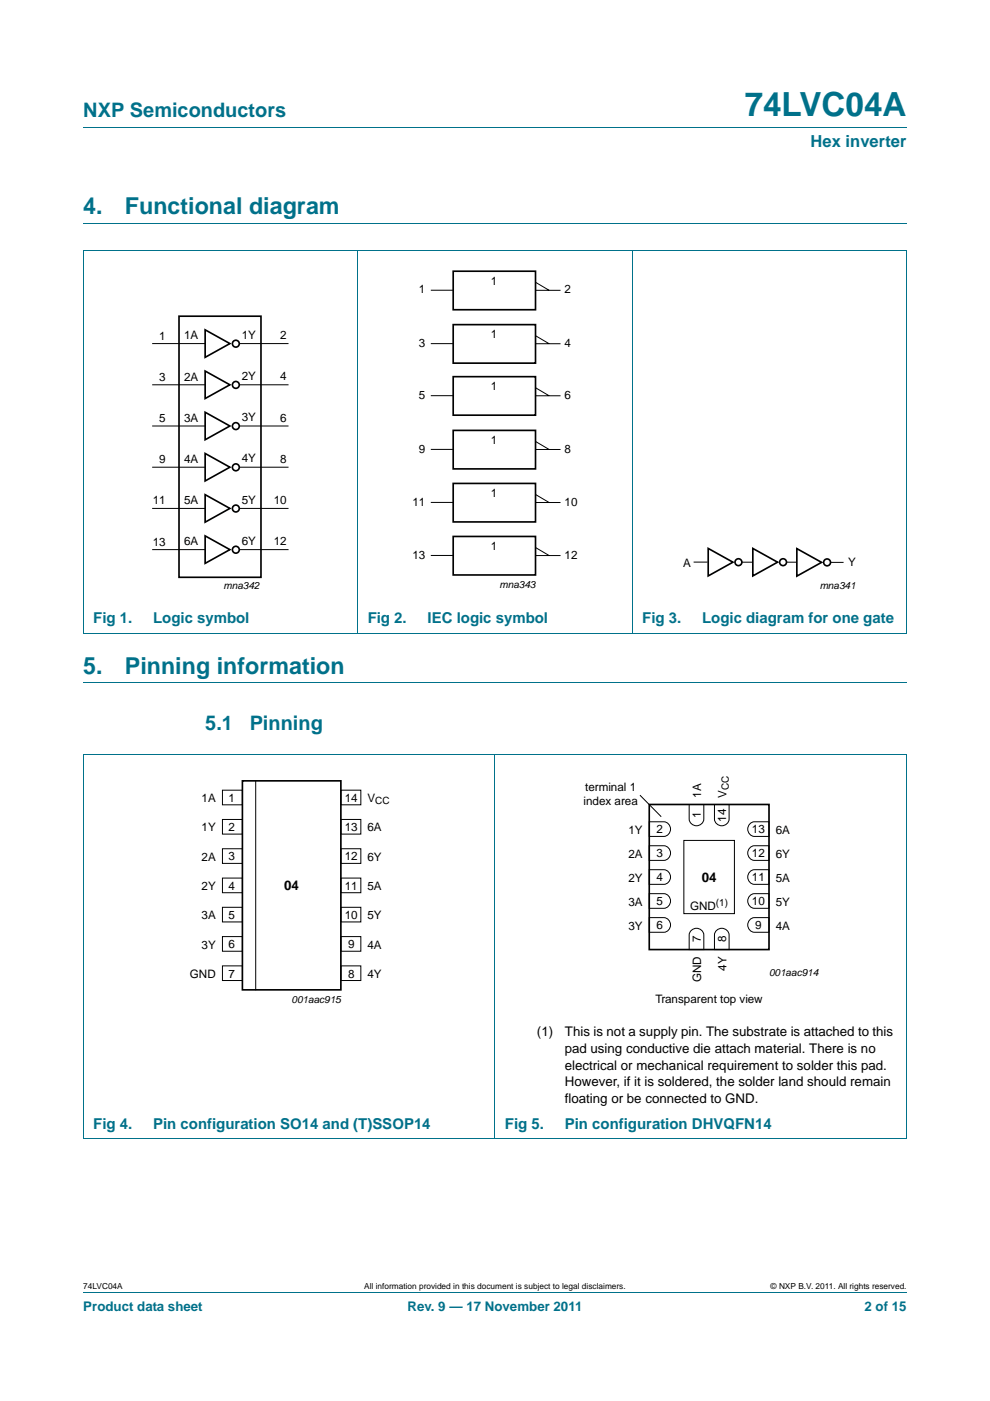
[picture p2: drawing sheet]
<svg xmlns="http://www.w3.org/2000/svg" width="210mm" height="297mm" viewBox="0 0 210 297" stroke-linecap="round" stroke-linejoin="round" font-family="sans-serif">
<g fill="none" stroke="#00718a" stroke-width=".21">
<path d="M17.7 27h174.6M17.6 53.1h174.7M17.7 47.4h174.6M17.7 53.1v81.1M75.9 53v81.3M134.1 53v81.3M192.3 53.1v81.1M17.6 134.2h174.7M17.6 160h174.7M17.7 144.8h174.6M105 159.9v81.6M17.7 160v81.4"/>
<path d="M192.3 160v81.4M17.6 241.5h174.7M17.7 273.9h174.6"/>
</g>
<g fill="none" stroke="#000" stroke-width=".35">
<path d="M96.1 57.5h17.5v8.2h-17.5zM38 67h17.4v55.4h-17.4zM43.5 69.9l5.3 2.9-5.3 3zM43.5 78.7l5.3 2.9-5.3 2.9zM96.1 68.8h17.5v8.2h-17.5zM96.1 79.9h17.5v8.1h-17.5zM43.5 87.4l5.3 2.9-5.3 2.9zM43.5 96.1l5.3 3-5.3 2.9zM96.1 91.3h17.5v8.1h-17.5zM43.5 104.9l5.3 2.9-5.3 2.9zM43.5 113.6l5.3 2.9-5.3 2.9zM96.1 102.5h17.5v8.2h-17.5z"/>
<path d="M96.1 113.7h17.5v8.2h-17.5zM150.2 116.3l5.3 2.9-5.3 2.9zM159.7 116.3l5.2 2.9-5.2 2.9zM169 116.3l5.3 2.9-5.3 3zM51.4 165.6h20.9v44.3h-20.9zM137.7 170.6h25.4v30.7h-25.4z"/>
<circle cx="50" cy="72.9" r=".73"/>
<circle cx="50" cy="99.1" r=".73"/>
<circle cx="50" cy="81.6" r=".73"/>
<circle cx="50" cy="90.3" r=".73"/>
<circle cx="50" cy="116.6" r=".73"/>
<circle cx="50" cy="107.8" r=".73"/>
<circle cx="156.6" cy="119.2" r=".73"/>
<circle cx="166.1" cy="119.2" r=".73"/>
<circle cx="175.4" cy="119.2" r=".73"/>
</g>
<g fill="none" stroke="#000" stroke-width=".21">
<path d="M32.3 72.8h11.2M50.8 72.8h10.4M91.4 72.9h4.7M91.4 61.5h4.7M116.5 61.5l-2.9-1.7v1.8h5.3M116.5 72.9l-2.9-1.7v1.7h5.3M32.3 81.6h11.2M32.3 90.3h11.2M32.3 99.1h11.2M50.8 81.6h10.4M50.8 90.3h10.4M50.8 99.1h10.4"/>
<path d="M91.4 83.9h4.7M91.4 95.3h4.7M116.5 83.9l-2.9-1.7v1.7h5.3M116.5 95.3l-2.9-1.7v1.7h5.3M32.3 107.8h11.2M32.3 116.5h11.2M50.8 107.8h10.4M50.8 116.5h10.4M91.4 106.5h4.7M91.4 117.8h4.7M116.5 106.5l-2.9-1.7v1.7h5.3M116.5 117.8l-2.9-1.7v1.7h5.3"/>
<path d="M147.1 119.2h3M157.4 119.2h2.1M166.8 119.2h2.2M176.2 119.2h2.7M47.2 167.5h4.2v3.1h-4.2zM47.2 173.7h4.2v3.1h-4.2zM47.2 180h4.2v3.1h-4.2zM54.2 165.6v44.4M72.3 180h4.2v3.1h-4.2zM72.3 167.5h4.2v3.1h-4.2zM72.3 173.7h4.2v3.1h-4.2zM135.7 168.6l4.5 4.6"/>
<path d="M137.7 179.3h3.1a1.56 1.56 0 0 1 1.4 1.6 1.56 1.56 0 0 1-1.4 1.5h-3.1zM137.7 174.2h3.1a1.56 1.56 0 0 1 1.4 1.6 1.56 1.56 0 0 1-1.4 1.5h-3.1zM145 178.2h10.8v15.5h-10.8zM146.2 170.6h3.1v3.1a1.56 1.56 0 0 1-1.6 1.4 1.56 1.56 0 0 1-1.5-1.4zM151.5 170.6h3.1v3.1a1.56 1.56 0 0 1-1.5 1.4 1.56 1.56 0 0 1-1.6-1.4zM159.2 179.6l.8-.3h3.1v3.1h-3.1a1.57 1.57 0 0 1-1.3-1.1 1.57 1.57 0 0 1 .5-1.7zM159.2 174.6l.8-.4h3.1v3.1h-3.1a1.57 1.57 0 0 1-1.3-1.1 1.57 1.57 0 0 1 .5-1.6zM47.2 186.2h4.2v3.1h-4.2zM47.2 192.4h4.2v3.1h-4.2zM47.2 198.6h4.2v3.1h-4.2zM72.3 192.4h4.2v3.1h-4.2zM72.3 198.6h4.2v3.1h-4.2z"/>
<path d="M72.3 186.2h4.2v3.1h-4.2zM137.7 194.6h3.1a1.56 1.56 0 0 1 1.4 1.5 1.56 1.56 0 0 1-1.4 1.6h-3.1zM137.7 189.5h3.1a1.56 1.56 0 0 1 1.4 1.5 1.56 1.56 0 0 1-1.4 1.6h-3.1zM137.7 184.4h3.1a1.56 1.56 0 0 1 1.4 1.5 1.56 1.56 0 0 1-1.4 1.6h-3.1zM146.5 197.4a1.57 1.57 0 0 1 1.7-.5 1.57 1.57 0 0 1 1.1 1.3v3.1h-3.1v-3.1zM151.9 197.4a1.57 1.57 0 0 1 1.6-.5 1.57 1.57 0 0 1 1.1 1.3v3.1h-3.1v-3.1zM159.2 194.9l.8-.3h3.1v3.1h-3.1a1.57 1.57 0 0 1-1.3-1.2 1.57 1.57 0 0 1 .5-1.6zM159.2 189.8l.8-.3h3.1v3.1h-3.1a1.57 1.57 0 0 1-1.3-1.1 1.57 1.57 0 0 1 .5-1.7zM159.2 184.7l.8-.3h3.1v3.1h-3.1a1.57 1.57 0 0 1-1.3-1.1 1.57 1.57 0 0 1 .5-1.7zM47.2 204.8h4.2v3.1h-4.2zM72.3 204.8h4.2v3.1h-4.2z"/>
</g>
<text font-size="7" fill="#00718a" x="157.9" y="24.6">74LVC04A</text>
<g font-size="4.9" fill="#00718a">
<text x="17.7" y="45.4">4.</text>
<text x="26.5" y="45.4">Functional diagram</text>
<text x="17.7" y="142.8">5.</text>
<text x="26.5" y="142.8">Pinning information</text>
</g>
<g font-size="4.2" fill="#00718a">
<text x="17.7" y="24.9">NXP Semiconductors</text>
<text x="43.5" y="154.7">5.1</text>
<text x="53" y="154.7">Pinning</text>
</g>
<text font-size="3.5" fill="#00718a" x="171.9" y="31.1">Hex inverter</text>
<g font-size="3.2" fill="#00718a">
<text x="19.8" y="132.1">Fig 1.</text>
<text x="32.5" y="132.1">Logic symbol</text>
<text x="78" y="132.1">Fig 2.</text>
<text x="90.7" y="132.1">IEC logic symbol</text>
<text x="136.2" y="132.1">Fig 3.</text>
<text x="148.9" y="132.1">Logic diagram for one gate</text>
<text x="19.8" y="239.4">Fig 4.</text>
<text x="32.5" y="239.4">Pin configuration SO14 and (T)SSOP14</text>
<text x="107.1" y="239.4">Fig 5.</text>
<text x="119.8" y="239.4">Pin configuration DHVQFN14</text>
</g>
<g font-size="2.8">
<text x="60.3" y="188.7">04</text>
<text x="148.8" y="186.9">04</text>
<text x="113.9" y="219.7">(1)</text>
<text x="119.8" y="219.7">This is not a supply pin. The substrate is attached to this</text>
<text x="119.8" y="223.2">pad using conductive die attach material. There is no</text>
<text x="119.8" y="226.8">electrical or mechanical requirement to solder this pad.</text>
<text x="119.8" y="230.3">However, if it is soldered, the solder land should remain</text>
<text x="119.8" y="233.8">floating or be connected to GND.</text>
</g>
<g font-size="2.8" fill="#00718a">
<text x="17.7" y="277.9">Product data sheet</text>
<text x="86.4" y="277.9">Rev. 9 — 17 November 2011</text>
<text x="183.4" y="277.9">2 of 15</text>
</g>
<g font-size="2.5">
<text x="88.8" y="62.2">1</text>
<text x="104.1" y="60.4">1</text>
<text x="119.7" y="62.2">2</text>
<text x="33.8" y="72">1</text>
<text x="39.1" y="71.9">1A</text>
<text x="51.3" y="71.8">1Y</text>
<text x="59.5" y="71.9">2</text>
<text x="104.1" y="71.7">1</text>
<text x="88.8" y="73.5">3</text>
<text x="119.7" y="73.5">4</text>
<text x="33.8" y="80.7">3</text>
<text x="39.1" y="80.7">2A</text>
<text x="51.3" y="80.6">2Y</text>
<text x="59.5" y="80.7">4</text>
<text x="104.1" y="82.7">1</text>
<text x="33.8" y="89.5">5</text>
<text x="39.1" y="89.4">3A</text>
<text x="51.3" y="89.3">3Y</text>
<text x="59.5" y="89.4">6</text>
<text x="88.8" y="84.6">5</text>
<text x="119.7" y="84.6">6</text>
<text x="88.8" y="96">9</text>
<text x="104.1" y="94.1">1</text>
<text x="119.7" y="96">8</text>
<text x="33.8" y="98.2">9</text>
<text x="39.1" y="98.2">4A</text>
<text x="51.3" y="98">4Y</text>
<text x="59.5" y="98.1">8</text>
<text x="32.4" y="106.9">11</text>
<text x="39.1" y="106.9">5A</text>
<text x="51.3" y="106.8">5Y</text>
<text x="58.1" y="106.9">10</text>
<text x="87.5" y="107.2">11</text>
<text x="104.1" y="105.4">1</text>
<text x="119.7" y="107.2">10</text>
<text x="32.4" y="115.7">13</text>
<text x="39.1" y="115.6">6A</text>
<text x="51.3" y="115.5">6Y</text>
<text x="58.1" y="115.6">12</text>
<text x="87.5" y="118.5">13</text>
<text x="104.1" y="116.6">1</text>
<text x="119.7" y="118.5">12</text>
<text x="144.9" y="120.1">A</text>
<text x="179.9" y="120.1">Y</text>
<text x="124.1" y="167.7">terminal 1</text>
<text x="42.8" y="170.1">1A</text>
<text x="48.5" y="170">1</text>
<text x="73.1" y="170">14</text>
<text x="77.9" y="170.1">V</text>
<text x="123.8" y="170.7">index area</text>
<text x="148.6" y="173.5" transform="rotate(-90 148.6 173.5)">1</text>
<text x="148.7" y="169.2" transform="rotate(-90 148.7 169.2)">1A</text>
<text x="154.1" y="169.2" transform="rotate(-90 154.1 169.2)">V</text>
<text x="42.8" y="176.3">1Y</text>
<text x="48.5" y="176.2">2</text>
<text x="73.1" y="176.2">13</text>
<text x="77.9" y="176.3">6A</text>
<text x="133.3" y="176.8">1Y</text>
<text x="139.3" y="176.7">2</text>
<text x="154" y="174.2" transform="rotate(-90 154 174.2)">14</text>
<text x="159.5" y="176.7">13</text>
<text x="164.5" y="176.8">6A</text>
<text x="42.8" y="182.5">2A</text>
<text x="48.5" y="182.4">3</text>
<text x="73.1" y="182.4">12</text>
<text x="77.9" y="182.5">6Y</text>
<text x="133.3" y="181.9">2A</text>
<text x="139.3" y="181.8">3</text>
<text x="159.5" y="181.8">12</text>
<text x="164.5" y="181.9">6Y</text>
<text x="42.8" y="188.7">2Y</text>
<text x="48.5" y="188.6">4</text>
<text x="73.1" y="188.6">11</text>
<text x="77.9" y="188.7">5A</text>
<text x="133.3" y="186.9">2Y</text>
<text x="139.3" y="191.9">5</text>
<text x="139.3" y="186.9">4</text>
<text x="159.5" y="191.9">10</text>
<text x="159.5" y="186.9">11</text>
<text x="164.5" y="186.9">5A</text>
<text x="42.8" y="194.9">3A</text>
<text x="48.5" y="194.8">5</text>
<text x="73.1" y="194.8">10</text>
<text x="77.9" y="194.9">5Y</text>
<text x="133.3" y="197.1">3Y</text>
<text x="133.3" y="192">3A</text>
<text x="139.3" y="197">6</text>
<text x="146.4" y="192.9">GND</text>
<text x="160.2" y="197">9</text>
<text x="164.5" y="197.1">4A</text>
<text x="164.5" y="192">5Y</text>
<text x="42.8" y="201.1">3Y</text>
<text x="48.5" y="201">6</text>
<text x="73.9" y="201">9</text>
<text x="77.9" y="201.1">4A</text>
<text x="148.6" y="199.8" transform="rotate(-90 148.6 199.8)">7</text>
<text x="154" y="199.8" transform="rotate(-90 154 199.8)">8</text>
<text x="40.3" y="207.3">GND</text>
<text x="48.5" y="207.3">7</text>
<text x="73.9" y="207.3">8</text>
<text x="77.9" y="207.3">4Y</text>
<text x="148.7" y="208.3" transform="rotate(-90 148.7 208.3)">GND</text>
<text x="154.1" y="205.8" transform="rotate(-90 154.1 205.8)">4Y</text>
<text x="139.1" y="212.6">Transparent top view</text>
</g>
<g font-size="2.1">
<text x="47.4" y="124.9">mna342</text>
<text x="105.9" y="124.7">mna343</text>
<text x="173.9" y="124.9">mna341</text>
<text x="154.6" y="167.5" transform="rotate(-90 154.6 167.5)">CC</text>
<text x="79.6" y="170.6">CC</text>
<text x="151.9" y="192.1">(1)</text>
<text x="163.1" y="207">001aac914</text>
<text x="61.8" y="212.7">001aac915</text>
</g>
<g font-size="1.8">
<text x="17.7" y="273.3">74LVC04A</text>
<text x="77.2" y="273.3">All information provided in this document is subject to legal disclaimers.</text>
<text x="163.5" y="273.3">© NXP B.V. 2011. All rights reserved.</text>
</g>
</svg>
